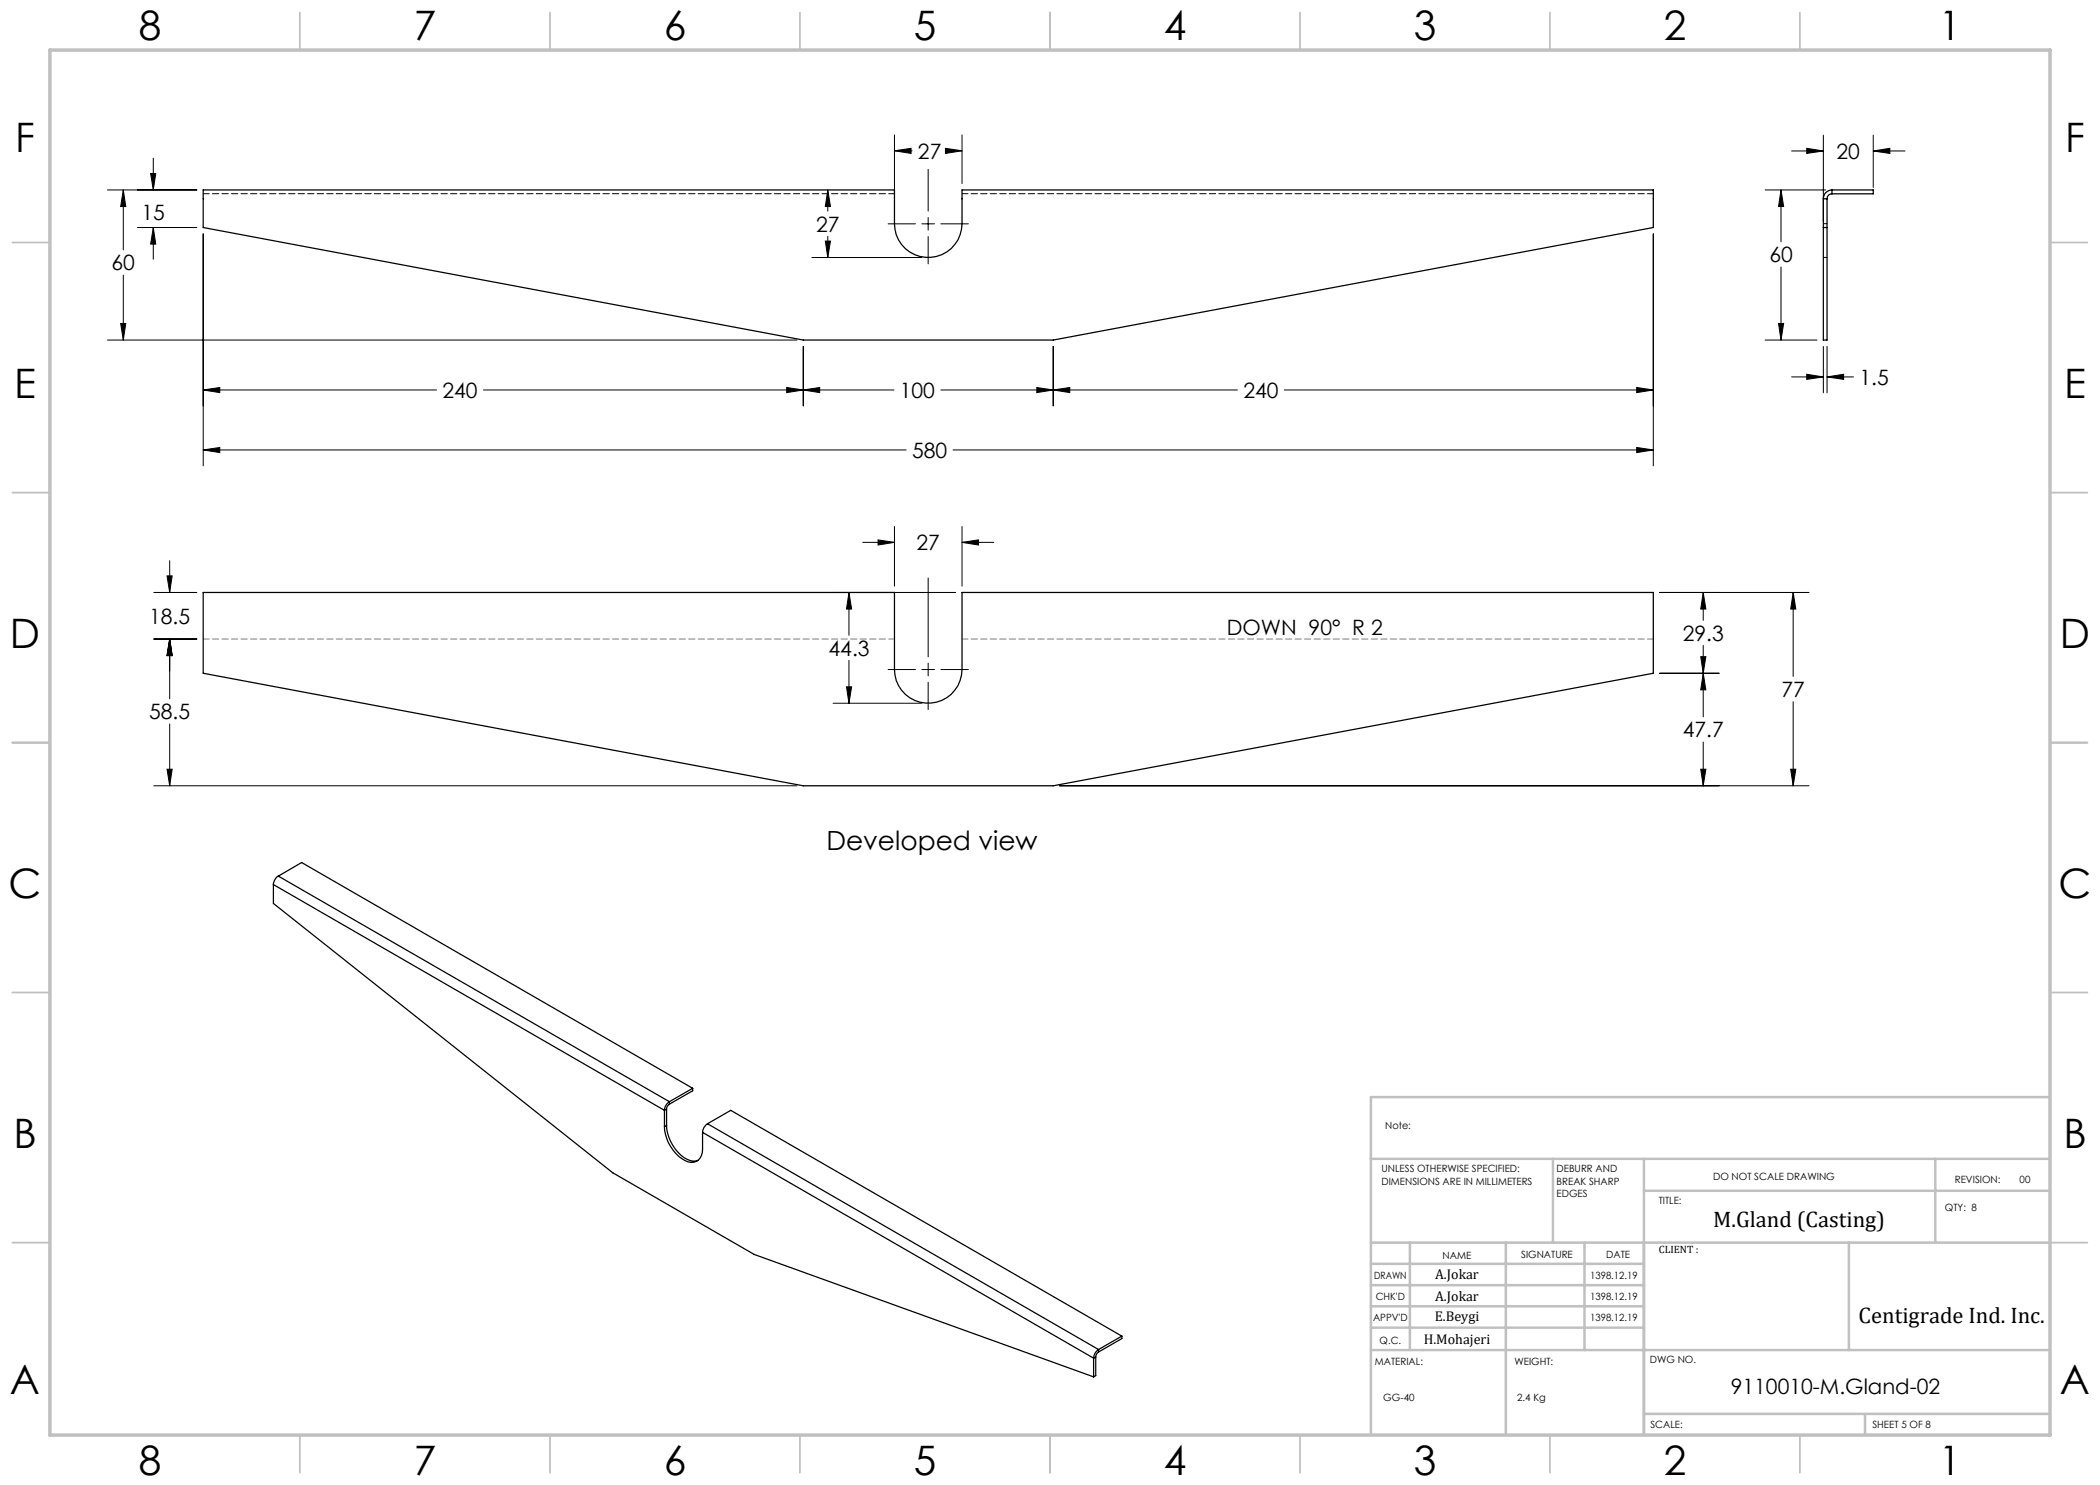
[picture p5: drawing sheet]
<svg xmlns="http://www.w3.org/2000/svg" width="420mm" height="297mm" viewBox="0 0 420 297" stroke-linecap="round" stroke-linejoin="round" font-family="sans-serif">
<g fill="none" stroke="#000" stroke-width=".2">
<path d="M21.5 38h17.9M24.7 38v12M24.7 38l.5 3.3h-1.1zM30.1 34.7h1.1l-.5 3.3zM30.7 31.6v6.4M165.6 38l.5 3.3h-1zM165.6 38v4.2M178.9 27v11.5M178.9 30.2h3.5M178.9 30.2l3.3-.5v1zM185.6 33.9v8.3M189.1 29.7l3.3 .5-3.3 .5z"/>
<path d="M189.4 30.2h3M192.4 27v9.7M353 38h12.1M356.2 38v10.4M356.2 38l.5 3.3h-1zM358.3 30.2h6.4M361.4 29.7l3.3 .5-3.3 .5zM364.7 27v17.2M374.6 30.2l3.4-.5v1zM374.7 27v10.5M374.7 30.2h6.3M24.7 55v13"/>
<path d="M27.5 45.5h11.9M30.7 45.5v6.4M30.7 45.5l.5 3.3h-1.1zM40.6 46.8v46.4M162.4 51.5h22M165.1 48.2h1l-.5 3.3zM165.6 47.3v4.2M177.6 44.8h5.5M184.4 44.8h2.5M185.6 43.5v2.5M185.6 47.3v5.5M188.2 44.8h5.5"/>
<path d="M330.7 46.8v46.4M356.2 53.4v14.6M21.5 68h137.9M24.1 64.7h1.1l-.5 3.3zM40.6 78h46.7M40.6 78l3.4-.5v1zM96.7 78h82.1M157.3 77.5l3.4 .5-3.4 .5zM160.7 69.3v11.9M160.7 78l3.2-.5v1zM188.2 78h59.3M207.4 77.5l3.2 .5-3.2 .5z"/>
<path d="M210.6 69.3v11.9M210.6 78l3.4-.5v1zM256.9 78h73.8M327.3 77.5l3.4 .5-3.4 .5zM353 68h10.4M355.7 64.7h1l-.5 3.3zM358.3 75.4h6.4M361.4 74.9l3.3 .5-3.3 .5zM364.7 69.3v9.3M365.4 69.3v9.3M365.4 75.4h5.3M365.4 75.4l3.3-.5v1z"/>
<path d="M40.6 90h140.6M40.6 90l3.4-.5v1zM190.6 90h140.1M327.3 89.5l3.4 .5-3.4 .5zM30.8 118.5h8.6M33.4 115.2h1l-.5 3.3zM33.9 112.1v6.4M166.6 118.5h24.5M169.8 118.5l.5 3.3h-1zM169.8 118.5v8.6M172.5 108.5h6.4M175.6 108l3.3 .5-3.3 .5z"/>
<path d="M178.9 105.3v11.9M185.6 115.6v15.8M192.4 105.3v11.9M192.4 108.5h6.4M192.4 108.5l3.3-.5v1zM331.9 118.5h29.9M340.6 118.5v5.6M340.6 118.5l.6 3.3h-1.1zM358.6 118.5v16.8M358.6 118.5l.6 3.3h-1.1zM30.8 127.8h8.6M33.9 127.8v12"/>
<path d="M33.9 127.8l.5 3.3h-1zM169.3 137.4h1l-.5 3.2zM169.8 132.1v8.5M177.6 133.9h5.5M184.4 133.9h2.5M185.6 132.6v2.6M185.6 136.5v5.4M188.2 133.9h5.5M331.9 134.7h11.9M340.1 131.3h1.1l-.6 3.4zM340.6 129.1v14.3M340.6 134.7l.6 3.3h-1.1z"/>
<path d="M30.8 157.2h128.6M33.4 153.8h1l-.5 3.4zM33.9 144.8v12.4M166.6 140.6h17.8M211.9 157.2h149.9M340.1 153.8h1.1l-.6 3.4zM340.6 148.4v8.8M358.1 153.8h1.1l-.6 3.4zM358.6 140.3v16.9"/>
</g>
<path d="M178.9 127.8h-138.2M330.7 127.8h-138.3" fill="none" stroke="#808080" stroke-width=".2" stroke-dasharray="1.3 .6" stroke-dashoffset=".1"/>
<g fill="none" stroke="#c0c0c0" stroke-width=".35">
<path d="M60 2.5v7.5M110 2.5v7.5M160 2.5v7.5M210 2.5v7.5M260 2.5v7.5M310 2.5v7.5M360 2.5v7.5M2.5 48.5h7.5M410 48.5h7.5M2.5 98.5h7.5M410 98.5h7.5M2.5 148.5h7.5"/>
<path d="M410 148.5h7.5M2.5 198.5h7.5M410 198.5h7.5M2.5 248.5h7.5M410 248.5h7.5M60 287v7.5M110 287v7.5M160 287v7.5M210 287v7.5M260 287v7.5M310 287v7.5M360 287v7.5"/>
</g>
<g fill="none" stroke="#c0c0c0" stroke-width=".5">
<path d="M410 219.4h-135.8v67.4M274.2 231.8h135.8M310.6 231.8v16.7M328.8 231.8v55.2M328.8 238.2h81.2M387.1 231.8v16.7M274.2 248.5h135.8M274.2 257h54.6M274.2 252.8h54.6M282 248.5v21.5M301.2 248.5v38.3M316.9 248.5v21.5"/>
<path d="M369.8 248.5v21.5M274.2 265.5h54.6M274.2 261.3h54.6M274.2 270h135.8M328.8 282.8h81.2M373 282.8v4.2"/>
</g>
<path d="M10 10h400v277h-400z" fill="none" stroke="#c0c0c0" stroke-width=".7"/>
<path d="M24.7 38l.5 3.3h-1.1zM24.1 64.7h1.1l-.5 3.3zM30.1 34.7h1.1l-.5 3.3zM30.7 45.5l.5 3.3h-1.1zM40.6 78l3.4-.5v1zM157.3 77.5l3.4 .5-3.4 .5zM160.7 78l3.2-.5v1zM207.4 77.5l3.2 .5-3.2 .5zM210.6 78l3.4-.5v1zM327.3 77.5l3.4 .5-3.4 .5zM165.6 38l.5 3.3h-1zM165.1 48.2h1l-.5 3.3zM178.9 30.2l3.3-.5v1zM189.1 29.7l3.3 .5-3.3 .5zM40.6 90l3.4-.5v1zM327.3 89.5l3.4 .5-3.4 .5zM361.4 29.7l3.3 .5-3.3 .5zM374.6 30.2l3.4-.5v1zM356.2 38l.5 3.3h-1zM355.7 64.7h1l-.5 3.3zM365.4 75.4l3.3-.5v1zM361.4 74.9l3.3 .5-3.3 .5zM340.1 131.3h1.1l-.6 3.4zM340.6 118.5l.6 3.3h-1.1zM358.6 118.5l.6 3.3h-1.1zM358.1 153.8h1.1l-.6 3.4zM340.1 153.8h1.1l-.6 3.4zM340.6 134.7l.6 3.3h-1.1zM33.9 127.8l.5 3.3h-1zM33.4 153.8h1l-.5 3.4zM33.4 115.2h1l-.5 3.3zM33.9 127.8l.5 3.3h-1zM175.6 108l3.3 .5-3.3 .5zM192.4 108.5l3.3-.5v1zM169.8 118.5l.5 3.3h-1zM169.3 137.4h1l-.5 3.2z" fill="#000"/>
<g fill="none" stroke="#000" stroke-width=".25">
<path d="M40.6 38h138.3v6.8a6.8 6.8 0 0 0 6.7 6.7 6.8 6.8 0 0 0 6.8-6.7v-6.8h138.3v7.5l-120.1 22.5h-49.9l-120.1-22.5zM364.7 39.8v28.2h.7v-28.2M364.7 39.8h.7M366.4 38a1.75 1.75 0 0 0-1.7 1.8M366.4 38.8a.96 .96 0 0 0-1 1M366.4 38h8.3v.8h-8.3M366.4 38v.8M364.7 45.5h.7M40.6 118.5h138.3v15.4a6.8 6.8 0 0 0 6.7 6.7 6.8 6.8 0 0 0 6.8-6.7v-15.4h138.3v16.2l-120.1 22.5h-49.9l-120.1-22.5zM54.7 176.9v3.8l67.9 53.9 28.2 16.3 67.9 24.5M54.7 176.9l78.2 45.2M55.7 175.2a2.15 2.15 0 0 0-1 1.7"/>
<path d="M55.7 175.2l78.2 45.1M55.7 175.2l4.6-2.7 78.2 45.2M138.5 217.7l-4.6 2.6M138.5 217.7v.5l-4.6 2.6M132.9 225.4a8.1 8.1 0 0 0 4.7 7 2.26 2.26 0 0 0 2.9-2.6v-3.3M132.9 222.1v3.3M133.3 225.1a8.1 8.1 0 0 0 4.8 7l.5 .1 1-.1M133.3 225.1l-.4 .3M133.3 221.8l-.4 .3M133.3 221.8v3.3M133.9 220.8a1.11 1.11 0 0 0-.6 1M133.9 220.3a2.14 2.14 0 0 0-1 1.8"/>
<path d="M133.9 220.3v.5M140.5 226.5l78.2 45.1M141.5 224.8a2.14 2.14 0 0 0-1 1.7M141.5 224.8l78.2 45.1M141.5 224.8l4.7-2.7 78.2 45.1M218.7 271.6v3.8M219.1 271.4l-.4 .2M219.1 271.4v3.7l-.4 .3M219.7 269.9a2.14 2.14 0 0 0-1 1.7M219.7 270.4l-.3 .3-.3 .7M219.7 269.9v.5M224.4 267.2l-4.7 2.7"/>
<path d="M224.4 267.2v.5l-4.7 2.7"/>
</g>
<path d="M40.7 38.7h138.2M192.4 38.7h138.3" fill="none" stroke="#000" stroke-width=".2" stroke-dasharray="1.3 .6" stroke-dashoffset=".1"/>
<path d="M364.7 51.5h.7M365.4 44.7h-.7" fill="none" stroke="#000" stroke-width=".2" stroke-dasharray="1.3 .6" stroke-dashoffset=".4"/>
<g font-size="8.1">
<text x="27.8" y="8">8</text>
<text x="82.8" y="8">7</text>
<text x="132.8" y="8">6</text>
<text x="182.8" y="8">5</text>
<text x="232.8" y="8">4</text>
<text x="282.8" y="8">3</text>
<text x="332.8" y="8">2</text>
<text x="387.8" y="8">1</text>
<text x="3" y="30.4">F</text>
<text x="413" y="30.4">F</text>
<text x="2.8" y="79.6">E</text>
<text x="412.8" y="79.6">E</text>
<text x="2" y="129.6">D</text>
<text x="412" y="129.6">D</text>
<text x="1.7" y="179.6">C</text>
<text x="411.7" y="179.6">C</text>
<text x="2.7" y="229.6">B</text>
<text x="412.7" y="229.6">B</text>
<text x="2" y="278.9">A</text>
<text x="412" y="278.9">A</text>
<text x="27.8" y="295">8</text>
<text x="82.8" y="295">7</text>
<text x="132.8" y="295">6</text>
<text x="182.8" y="295">5</text>
<text x="232.8" y="295">4</text>
<text x="282.8" y="295">3</text>
<text x="332.8" y="295">2</text>
<text x="387.8" y="295">1</text>
</g>
<text font-size="5.3" x="165.3" y="169.9">Developed view</text>
<g font-size="4.5">
<text x="342.6" y="245.3">M.Gland (Casting)</text>
<text x="371.7" y="264.6">Centigrade Ind. Inc.</text>
</g>
<g font-size="4.2">
<text x="183.6" y="31.8">27</text>
<text x="367.3" y="31.8">20</text>
<text x="28.3" y="43.9">15</text>
<text x="163.2" y="46.3">27</text>
<text x="353.9" y="52.5">60</text>
<text x="22.3" y="54.1">60</text>
<text x="371.9" y="77">1.5</text>
<text x="88.5" y="79.6">240</text>
<text x="180" y="79.6">100</text>
<text x="248.7" y="79.6">240</text>
<text x="182.4" y="91.6">580</text>
<text x="183.3" y="110.1">27</text>
<text x="29.8" y="124.7">18.5</text>
<text x="165.7" y="131.2">44.3</text>
<text x="245.4" y="127">DOWN 90° R 2</text>
<text x="336.6" y="128.2">29.3</text>
<text x="29.8" y="143.9">58.5</text>
<text x="356.3" y="139.4">77</text>
<text x="336.6" y="147.5">47.7</text>
<text x="346.2" y="278.8">9110010-M.Gland-02</text>
</g>
<g font-size="2.8">
<text x="287" y="255.9">A.Jokar</text>
<text x="287" y="260.1">A.Jokar</text>
<text x="284.7" y="268.7">H.Mohajeri</text>
<text x="286.9" y="264.2">E.Beygi</text>
</g>
<text font-size="2.1" x="331.8" y="250.7">CLIENT :</text>
<g font-size="2">
<text x="277" y="225.8">Note:</text>
<text x="276.3" y="234.5">UNLESS OTHERWISE SPECIFIED:</text>
<text x="276.3" y="237">DIMENSIONS ARE IN MILLIMETERS</text>
<text x="311.3" y="234.5">DEBURR AND</text>
<text x="311.3" y="237">BREAK SHARP</text>
<text x="311.3" y="239.5">EDGES</text>
<text x="342.6" y="236">DO NOT SCALE DRAWING</text>
<text x="391" y="236.6">REVISION:</text>
<text x="403.9" y="236.6">00</text>
<text x="331.8" y="240.8">TITLE:</text>
<text x="389" y="242.2">QTY: 8</text>
<text x="288.5" y="251.7">NAME</text>
<text x="304.2" y="251.7">SIGNATURE</text>
<text x="321.2" y="251.7">DATE</text>
<text x="274.8" y="255.9">DRAWN</text>
<text x="318" y="255.9">1398.12.19</text>
<text x="275.1" y="260.1">CHK'D</text>
<text x="318" y="260.1">1398.12.19</text>
<text x="274.6" y="264.2">APPV'D</text>
<text x="275.9" y="268.7">Q.C.</text>
<text x="318" y="264.2">1398.12.19</text>
<text x="275" y="273">MATERIAL:</text>
<text x="302.9" y="273">WEIGHT:</text>
<text x="330" y="272.5">DWG NO.</text>
<text x="276.7" y="280.2">GG-40</text>
<text x="303.4" y="280.2">2.4 Kg</text>
<text x="330.1" y="285.6">SCALE:</text>
<text x="374.5" y="285.6">SHEET 5 OF 8</text>
</g>
</svg>
